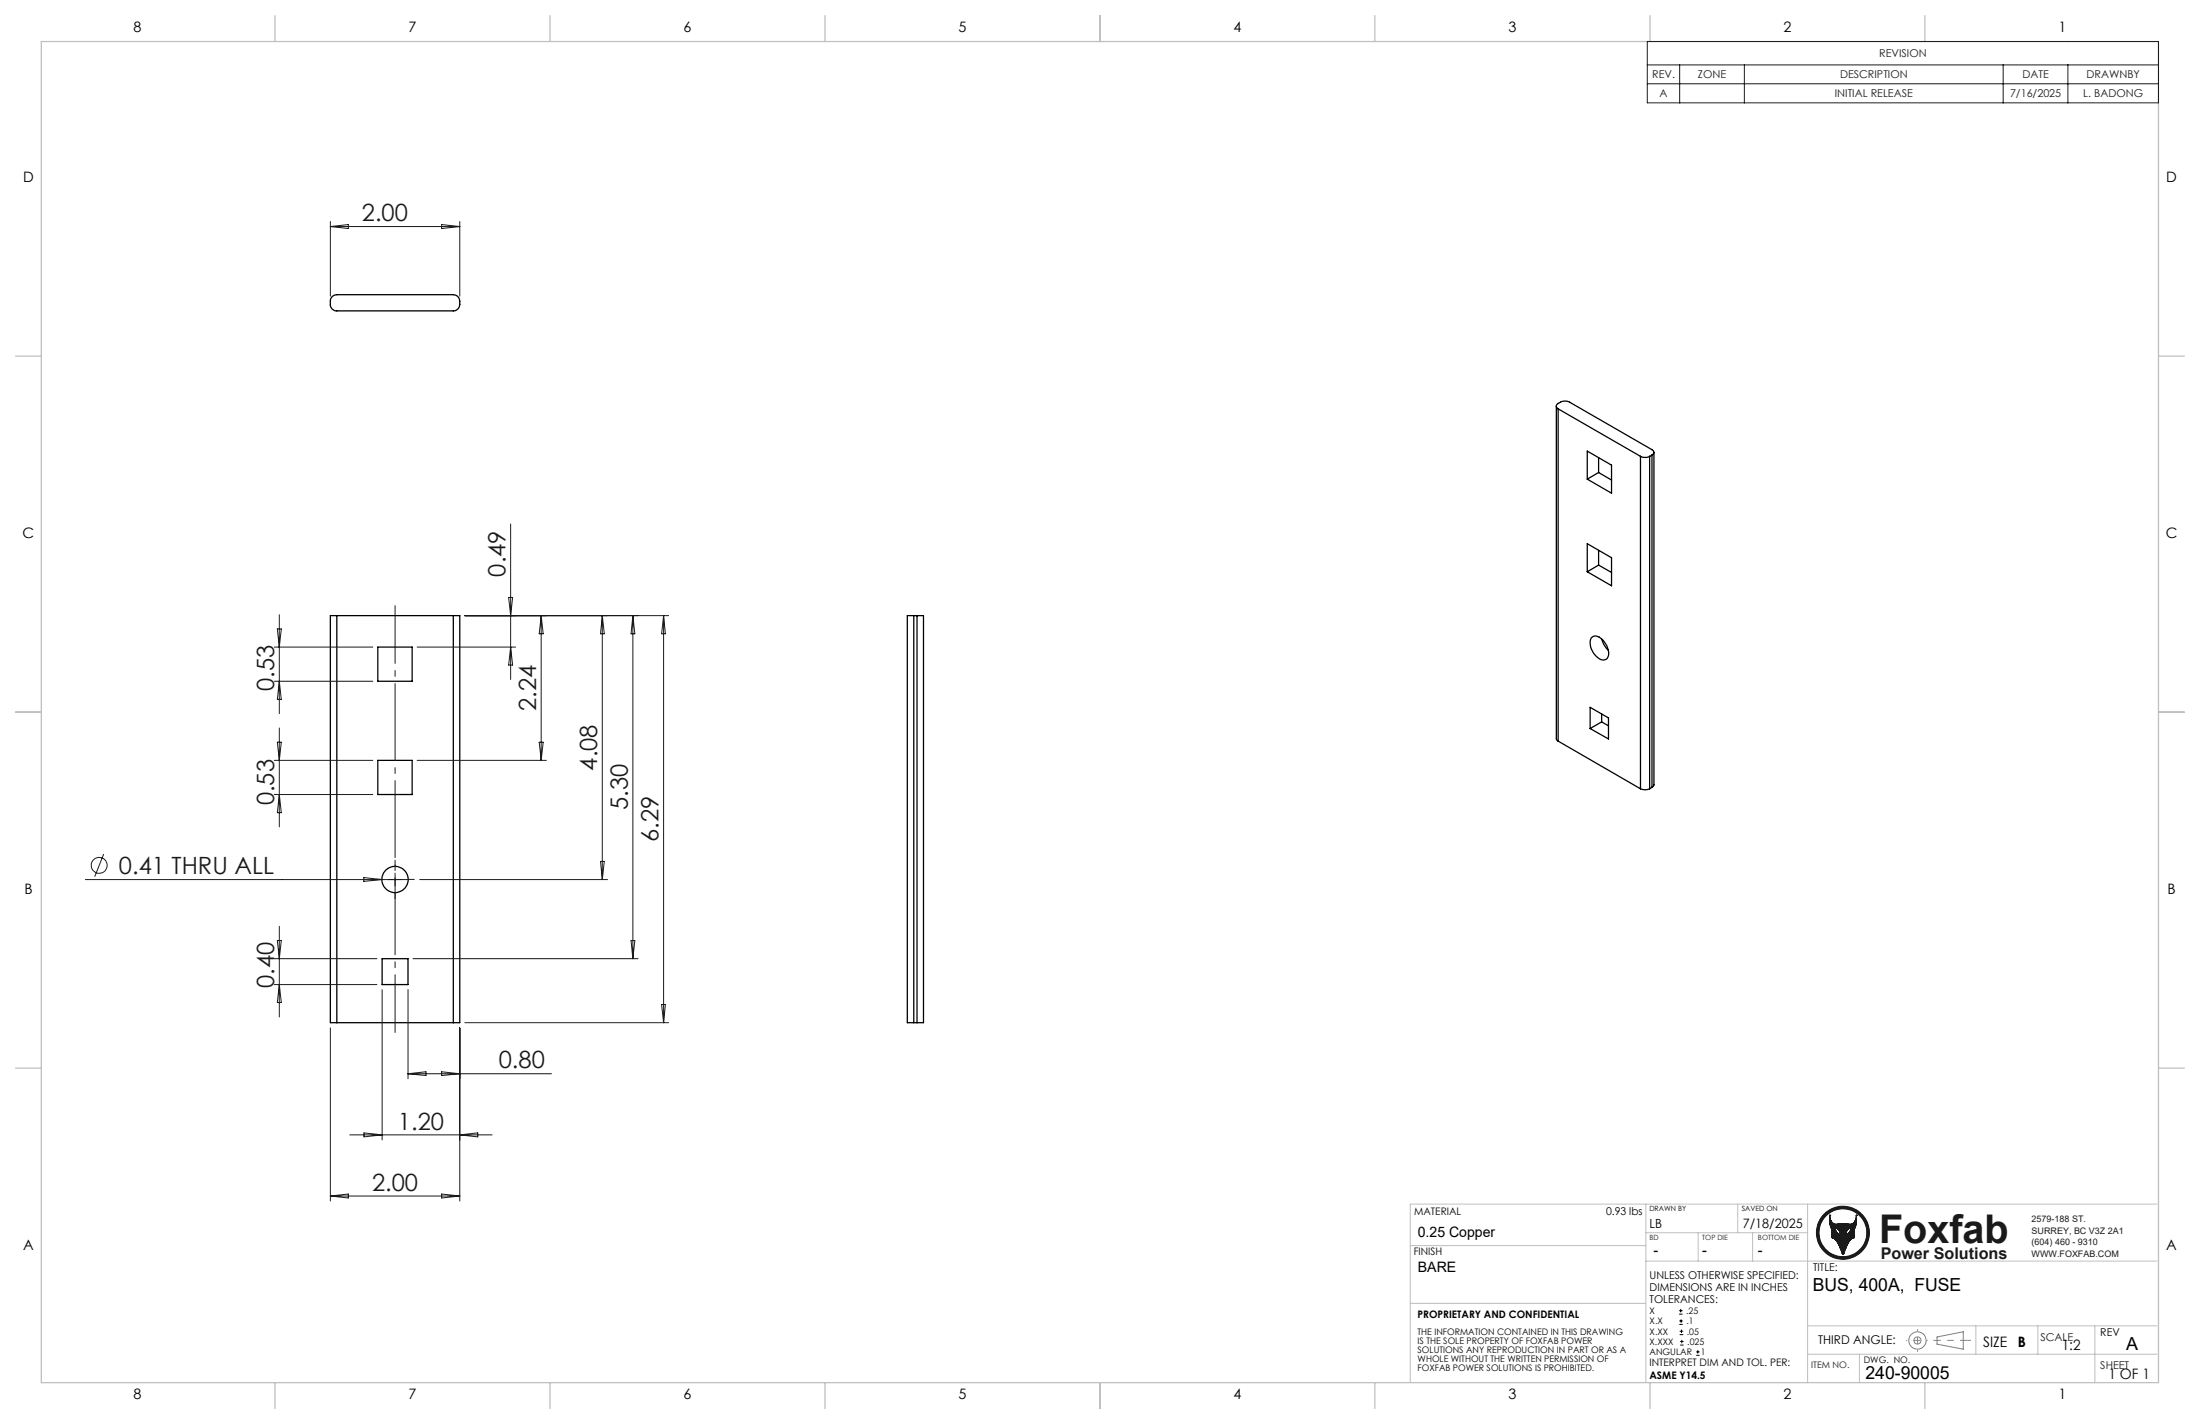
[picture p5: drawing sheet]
<svg xmlns="http://www.w3.org/2000/svg" width="432mm" height="279mm" viewBox="0 0 432 279" stroke-linecap="round" stroke-linejoin="round" font-family="sans-serif">
<g fill="none" stroke="#000" stroke-width=".25">
<path d="M65.2 58.2l.9-.4h22.9a1.66 1.66 0 0 1 1.3 1.4 1.66 1.66 0 0 1-.9 1.7l-23.3 .1a1.21 1.21 0 0 1-1.3-1.3 1.6 1.6 0 0 1 .4-1.5zM305.5 79.7v65.4l.3 .3M305.8 80.2a.57 .57 0 0 1-.3-.5 .57 .57 0 0 1 .3-.5 2.08 2.08 0 0 1 2.3-.3l16.1 9.3a.55 .55 0 0 1 .4 .6 .55 .55 0 0 1-.4 .5M305.8 80.2l16.2 9.3M305.8 80.2v65.2M311.5 88.5l4.8 2.8v5.5l-4.8-2.8zM313.8 92.7l-2.3 1.3M313.8 92.7l2.5 1.5M313.8 89.8v2.9M322 89.5a2.02 2.02 0 0 0 1.8 0M322 89.5v65.3M323.8 89.5v65.3"/>
<path d="M324.2 89.3l-.4 .2M324.2 89.3v65.2M324.6 88.8v65.2l-.4 .5M311.5 106.7l4.8 2.7v5.5l-4.8-2.7zM313.8 108v2.9M313.8 110.9l-2.3 1.3M313.8 110.9l2.5 1.4M66.1 120.8h-1.3v79.9h1.3M66.1 120.8h22.9M66.1 120.8v79.9M74.2 127h6.7v6.7h-6.7zM89 120.8h1.2v79.9h-1.2"/>
<path d="M89 120.8v79.9M179.4 120.8h-1.3v79.9h1.3M179.4 120.8h.6M179.4 120.8v79.9M180 120.8h1.3v79.9h-1.3M180 120.8v79.9M312.1 138.8l3.6 2.1v4.1l-3.6-2.1zM312.3 125.2a1.34 1.34 0 0 1 2.1 .2 3.3 3.3 0 0 1 1.1 3.7 1.33 1.33 0 0 1-2.1-.3 3.3 3.3 0 0 1-1.1-3.6zM314.4 125.4a4.4 4.4 0 0 0 1.3 2.2M74.2 149.2h6.7v6.7h-6.7zM305.8 145.4l16.2 9.4M314.4 141.6l-2.3 1.3"/>
<path d="M314.4 141.6l1.3 .8M314.4 140.1v1.5M322 154.8a2.02 2.02 0 0 0 1.8 0M324.2 154.5l-.4 .3M75 188.1h5.1v5.1h-5.1zM66.1 200.7h22.9M179.4 200.7h.6"/>
<circle cx="77.5" cy="172.6" r="2.58"/>
</g>
<g fill="none" stroke="#191924" stroke-width=".2">
<path d="M359.1 238.4h.1M359.1 238.4a1.5 1.5 0 0 0 1.4 1.8l1.7-.1a1.36 1.36 0 0 0 1.9-.5l.2-1.2M359.1 238.4a4.4 4.4 0 0 0 .3 2.5l.2 .3v1.6M364.3 238.4h.1M364.3 238.4a4.4 4.4 0 0 1-.2 2.5l-.2 .3v1.7l-.5 .2a6.9 6.9 0 0 0-1.5 2.9M359.6 242.8v.1M359.6 242.9l.5 .2a7.5 7.5 0 0 1 1.5 2.9M360.2 240.9a1.41 1.41 0 0 1 1 1.4 1.43 1.43 0 0 1-1-1.4zM361.6 246l.2 .1M361.6 246h.1M361.7 246.1h.1M361.7 240.1v6"/>
<path d="M361.8 246.1h.1M361.9 246l-.1 .1M361.9 246h.1M362.7 241.2l.6-.3-.1 .5a1.47 1.47 0 0 1-.9 .9l.1-.7z"/>
<circle cx="361.7" cy="241.9" r="5.2"/>
<circle cx="361.7" cy="241.9" r="4.7"/>
</g>
<circle cx="361.7" cy="241.9" r="5" fill="none" stroke="#191924" stroke-width=".5"/>
<g fill="none" stroke="#808080" stroke-width=".2">
<path d="M380.2 262.3l5.1-1v3.4l-5.1-1z"/>
<circle cx="376.3" cy="263" r=".7"/>
<circle cx="376.4" cy="263" r="1.69"/>
</g>
<path d="M386.2 263h-6.7" fill="none" stroke="#808080" stroke-width=".2" stroke-dasharray="15.2 1.3 1.3 1.3" stroke-dashoffset="13.8" stroke-linecap="butt"/>
<path d="M376.4 260.8v4.4" fill="none" stroke="#808080" stroke-width=".2" stroke-dasharray="15.2 1.3 1.3 1.3" stroke-dashoffset="14.9" stroke-linecap="butt"/>
<path d="M386.2 263h.6" fill="none" stroke="#808080" stroke-width=".2" stroke-dasharray="15.2 1.3 1.3 1.3" stroke-linecap="butt"/>
<path d="M378.3 263h-4.2" fill="none" stroke="#808080" stroke-width=".2" stroke-dasharray="15.2 1.3 1.3 1.3" stroke-dashoffset="15" stroke-linecap="butt"/>
<g fill="none" stroke="#c0c0c0" stroke-width=".2">
<path d="M323 236.3v34.8M341.1 236.3v5.6M354.8 236.3v35M423.4 236.3h-146.6v35M276.8 244.4h46.2M276.8 255.7h46.2M323 247.4h100.4M323 241.9h31.8M333.3 241.9v5.5M344 241.9v5.5M354.8 265.7h68.6M354.8 260.1h68.6"/>
<path d="M364.9 265.7v5.6M387.8 260.1v5.6M400 260.1v5.6M411.2 260.1v11.2"/>
</g>
<g fill="none" stroke="#c0c0c0" stroke-width=".25">
<path d="M8.1 8.1h415.6v263.2h-415.6zM54 3.1v5M108 3.1v5M161.9 3.1v5M215.9 3.1v5M269.8 3.1v5M323.8 3.1v5M377.8 3.1v5M3 69.9h5.1M423.7 69.9h5M3 139.7h5.1M423.7 139.7h5"/>
<path d="M3 209.6h5.1M423.7 209.6h5M54 271.3v5.1M108 271.3v5.1M161.9 271.3v5.1M215.9 271.3v5.1M269.8 271.3v5.1M323.8 271.3v5.1M377.8 271.3v5.1"/>
</g>
<path d="M362.7 241.2l.6-.3a1.45 1.45 0 0 1-1 1.4l.1-.7zM359.1 238.4v1.1l.2 1.1 .3 .6v1.7a1.08 1.08 0 0 1 .9 .6l1.1 2.6 .3-.1a6.8 6.8 0 0 1 1.6-3l.4-.1v-1.7l.4-1v-1.8a1.51 1.51 0 0 1-.5 1.5 1.51 1.51 0 0 1-1.6 .2h-.9a1.41 1.41 0 0 1-2-.7zM360.2 240.9a1.41 1.41 0 0 1 1 1.4 1.45 1.45 0 0 1-1-1.4zM357 241.9a4.7 4.7 0 0 0 9.4 0 4.7 4.7 0 0 0-9.4 0zM356.5 241.9a5.2 5.2 0 0 1 10.4 0 5.2 5.2 0 0 1-10.4 0z" fill-rule="evenodd" fill="#191924"/>
<g fill="none" stroke="#191924" stroke-width=".2">
<path d="M323.3 8.1h100.4v12.1h-100.4zM323.3 12.7h100.4M323.3 16.4h100.4M329.7 12.7v7.5M342.4 12.7v7.5M393.2 12.7v7.5M405.9 12.7v7.5M64.8 43.5v14.6M64.8 44.4l3.6-.3v.7zM64.8 44.4h25.4M86.7 44.1l3.5 .3-3.5 .4zM90.2 43.5v14.6"/>
<path d="M99.8 117.2h.8l-.4 3.6zM100.2 102.8v30.5M53.8 127h19.4M53.8 133.7h19.4M54.4 123.4h.8l-.4 3.6zM54.8 120.6v19.4M54.8 133.7l.4 3.5h-.8zM81.9 127h19.3M91.2 120.8h40M100.2 127l.4 3.5h-.8zM106.2 120.8l.4 3.6h-.8zM106.2 120.8v28.4"/>
<path d="M118.2 120.8l.4 3.6h-.7zM118.2 120.8v51.8M124.2 120.8l.4 3.6h-.7zM124.2 120.8v67.3M130.2 120.8v79.9M130.2 120.8l.4 3.6h-.7zM53.8 149.2h19.4M53.8 155.9h19.4M54.4 145.6h.8l-.4 3.6zM54.8 142.8v19.4M54.8 155.9l.4 3.6h-.8zM81.9 149.2h25.3"/>
<path d="M105.8 145.6h.8l-.4 3.6zM16.8 172.6h63.3M20.4 167.6l-1.8 4.4M71.4 172.2l3.6 .4-3.6 .3zM77.5 171.3v2.5M82.4 172.6h36.8M117.9 169h.7l-.4 3.6zM53.8 188.1h20.2M53.8 193.2h20.2M54.4 184.5h.8l-.4 3.6zM54.8 181.8v17.7M54.8 193.2l.4 3.5h-.8z"/>
<path d="M75 194.2v29.5M80.1 194.2v17.5M81.1 188.1h44.1M123.9 184.5h.7l-.4 3.6zM129.9 197.1h.7l-.4 3.6zM64.8 201.7v34M80.1 210.7h28.1M80.1 210.7l3.5-.4v.7zM86.7 210.3l3.5 .4-3.5 .3zM90.2 201.7v34M91.2 200.7h40M64.8 234.7h25.4"/>
<path d="M64.8 234.7l3.6-.4v.8zM68.7 222.7h27.9M71.4 222.3l3.6 .4-3.6 .4zM86.7 234.3l3.5 .4-3.5 .4zM90.2 222.7l3.6-.4v.8z"/>
<circle cx="19.5" cy="169.8" r="1.55"/>
</g>
<g fill="none" stroke="#000" stroke-width=".2">
<path d="M329.6 257.8h.6M329.6 257.2h.6M329.6 259.9h.7M329.6 259.2h.7M329.9 256.8v.7M330 258.9v.6M329.7 261.9h.7M329.7 261.2h.7M329.8 263.9h.6M329.8 263.2h.6M330 260.9v.6M330.1 262.9v.7"/>
<path d="M332.9 265.9h.7M332.9 265.3h.7M333.2 264.9v.7"/>
</g>
<path d="M77.5 202.6v-83.8" fill="none" stroke="#191924" stroke-width=".2" stroke-dasharray="15.2 1.3 1.3 1.3" stroke-dashoffset="3.8" stroke-linecap="butt"/>
<path d="M75 172.5h-1.3M77.5 170v-1.3M77.5 175v1.4M80 172.5h1.4" fill="none" stroke="#191924" stroke-width=".2" stroke-dasharray="15.2 1.3 1.3 1.3" stroke-linecap="butt"/>
<text font-size="7.8" fill="#191924" x="368.8" y="243.9">Foxfab</text>
<g font-size="4.7" fill="#191924">
<text x="71" y="43.4">2.00</text>
<text x="99.2" y="113.1" transform="rotate(-90 99.2 113.1)">0.49</text>
<text x="53.8" y="135.5" transform="rotate(-90 53.8 135.5)">0.53</text>
<text x="105.2" y="139.5" transform="rotate(-90 105.2 139.5)">2.24</text>
<text x="117.2" y="151.2" transform="rotate(-90 117.2 151.2)">4.08</text>
<text x="53.8" y="158" transform="rotate(-90 53.8 158)">0.53</text>
<text x="123.2" y="159" transform="rotate(-90 123.2 159)">5.30</text>
<text x="129.2" y="165.2" transform="rotate(-90 129.2 165.2)">6.29</text>
<text x="23.3" y="171.5">0.41 THRU ALL</text>
<text x="53.8" y="193.9" transform="rotate(-90 53.8 193.9)">0.40</text>
<text x="97.9" y="209.6">0.80</text>
<text x="78.1" y="221.6">1.20</text>
<text x="73" y="233.6">2.00</text>
</g>
<g font-size="3.5">
<text x="355.8" y="253.4">BUS, 400A, FUSE</text>
<text x="417.3" y="264.9">A</text>
<text x="366.1" y="270.6">240-90005</text>
</g>
<text font-size="3.2" fill="#191924" x="369.1" y="247.1">Power Solutions</text>
<g font-size="2.8">
<text x="26.2" y="6.3">8</text>
<text x="80.2" y="6.3">7</text>
<text x="134.2" y="6.3">6</text>
<text x="188.1" y="6.3">5</text>
<text x="242.1" y="6.3">4</text>
<text x="296.1" y="6.3">3</text>
<text x="350.1" y="6.3">2</text>
<text x="404" y="6.3">1</text>
<text x="4.5" y="35.6">D</text>
<text x="425.2" y="35.6">D</text>
<text x="4.4" y="105.5">C</text>
<text x="425.1" y="105.5">C</text>
<text x="4.8" y="175.3">B</text>
<text x="425.4" y="175.3">B</text>
<text x="4.5" y="245.2">A</text>
<text x="278.3" y="242.8">0.25 Copper</text>
<text x="425.2" y="245.2">A</text>
<text x="278.3" y="249.6">BARE</text>
<text x="324.6" y="246.3">-</text>
<text x="334.1" y="246.3">-</text>
<text x="345" y="246.3">-</text>
<text x="389.2" y="264.3">SIZE</text>
<text x="396" y="264.3">B</text>
<text x="404.7" y="265">1:2</text>
<text x="26.2" y="274.5">8</text>
<text x="80.2" y="274.5">7</text>
<text x="134.2" y="274.5">6</text>
<text x="188.1" y="274.5">5</text>
<text x="242.1" y="274.5">4</text>
<text x="296.1" y="274.5">3</text>
<text x="350.1" y="274.5">2</text>
<text x="404" y="274.5">1</text>
<text x="413.8" y="270.6">1 OF 1</text>
</g>
<g font-size="2.5">
<text x="323.8" y="240.9">LB</text>
<text x="342.1" y="240.9">7/18/2025</text>
</g>
<text font-size="2.4" x="356.9" y="263.8">THIRD ANGLE:</text>
<g font-size="2.1" fill="#191924">
<text x="368.8" y="11.2">REVISION</text>
<text x="324.3" y="15.4">REV.</text>
<text x="333.3" y="15.4">ZONE</text>
<text x="361.1" y="15.4">DESCRIPTION</text>
<text x="397" y="15.4">DATE</text>
<text x="409.5" y="15.4">DRAWNBY</text>
<text x="325.7" y="19.1">A</text>
<text x="360.1" y="19.1">INITIAL RELEASE</text>
<text x="394.5" y="19.1">7/16/2025</text>
<text x="408.9" y="19.1">L. BADONG</text>
<text x="400.5" y="263.1">SCALE</text>
<text x="412.2" y="268.7">SHEET</text>
</g>
<g font-size="2.1">
<text x="315.2" y="238.3">0.93 lbs</text>
<text x="323.8" y="251">UNLESS OTHERWISE SPECIFIED:</text>
<text x="355.9" y="249.5">TITLE:</text>
<text x="323.8" y="253.4">DIMENSIONS ARE IN INCHES</text>
<text x="323.8" y="255.7">TOLERANCES:</text>
<text x="412.2" y="262.1">REV</text>
</g>
<g font-size="2">
<text x="277.6" y="238.3">MATERIAL</text>
<text x="277.5" y="246.3">FINISH</text>
<text x="278.2" y="258.5">PROPRIETARY AND CONFIDENTIAL</text>
<text x="323.7" y="268.1">INTERPRET DIM AND TOL. PER:</text>
<text x="323.7" y="270.6">ASME Y14.5</text>
</g>
<g font-size="1.8" fill="#191924">
<text x="398.7" y="239.8">2579-188 ST.</text>
<text x="398.7" y="242.1">SURREY, BC V3Z 2A1</text>
<text x="398.7" y="244.3">(604) 460 - 9310</text>
<text x="398.7" y="246.6">WWW.FOXFAB.COM</text>
<text x="355.5" y="268.4">ITEM NO.</text>
</g>
<g font-size="1.8">
<text x="323.8" y="257.8">X</text>
<text x="331" y="257.8">.25</text>
<text x="278.2" y="261.9">THE INFORMATION CONTAINED IN THIS DRAWING</text>
<text x="278.2" y="263.6">IS THE SOLE PROPERTY OF FOXFAB POWER</text>
<text x="323.8" y="259.8">X.X</text>
<text x="323.8" y="263.9">X.XXX</text>
<text x="323.8" y="261.9">X.XX</text>
<text x="331" y="259.8">.1</text>
<text x="331.1" y="261.9">.05</text>
<text x="331.2" y="263.9">.025</text>
<text x="278.2" y="265.4">SOLUTIONS ANY REPRODUCTION IN PART OR AS A</text>
<text x="278.2" y="267.2">WHOLE WITHOUT THE WRITTEN PERMISSION OF</text>
<text x="278.2" y="268.9">FOXFAB POWER SOLUTIONS IS PROHIBITED.</text>
<text x="323.8" y="265.9">ANGULAR</text>
<text x="333.8" y="265.9">1</text>
<text x="365.8" y="267.4">DWG. NO.</text>
</g>
<g font-size="1.4">
<text x="323.7" y="237.6">DRAWN BY</text>
<text x="341.8" y="237.6">SAVED ON</text>
</g>
<g font-size="1.4" fill="#191924">
<text x="323.8" y="243.4">BD</text>
<text x="334.1" y="243.4">TOP DIE</text>
<text x="345" y="243.4">BOTTOM DIE</text>
</g>
</svg>
